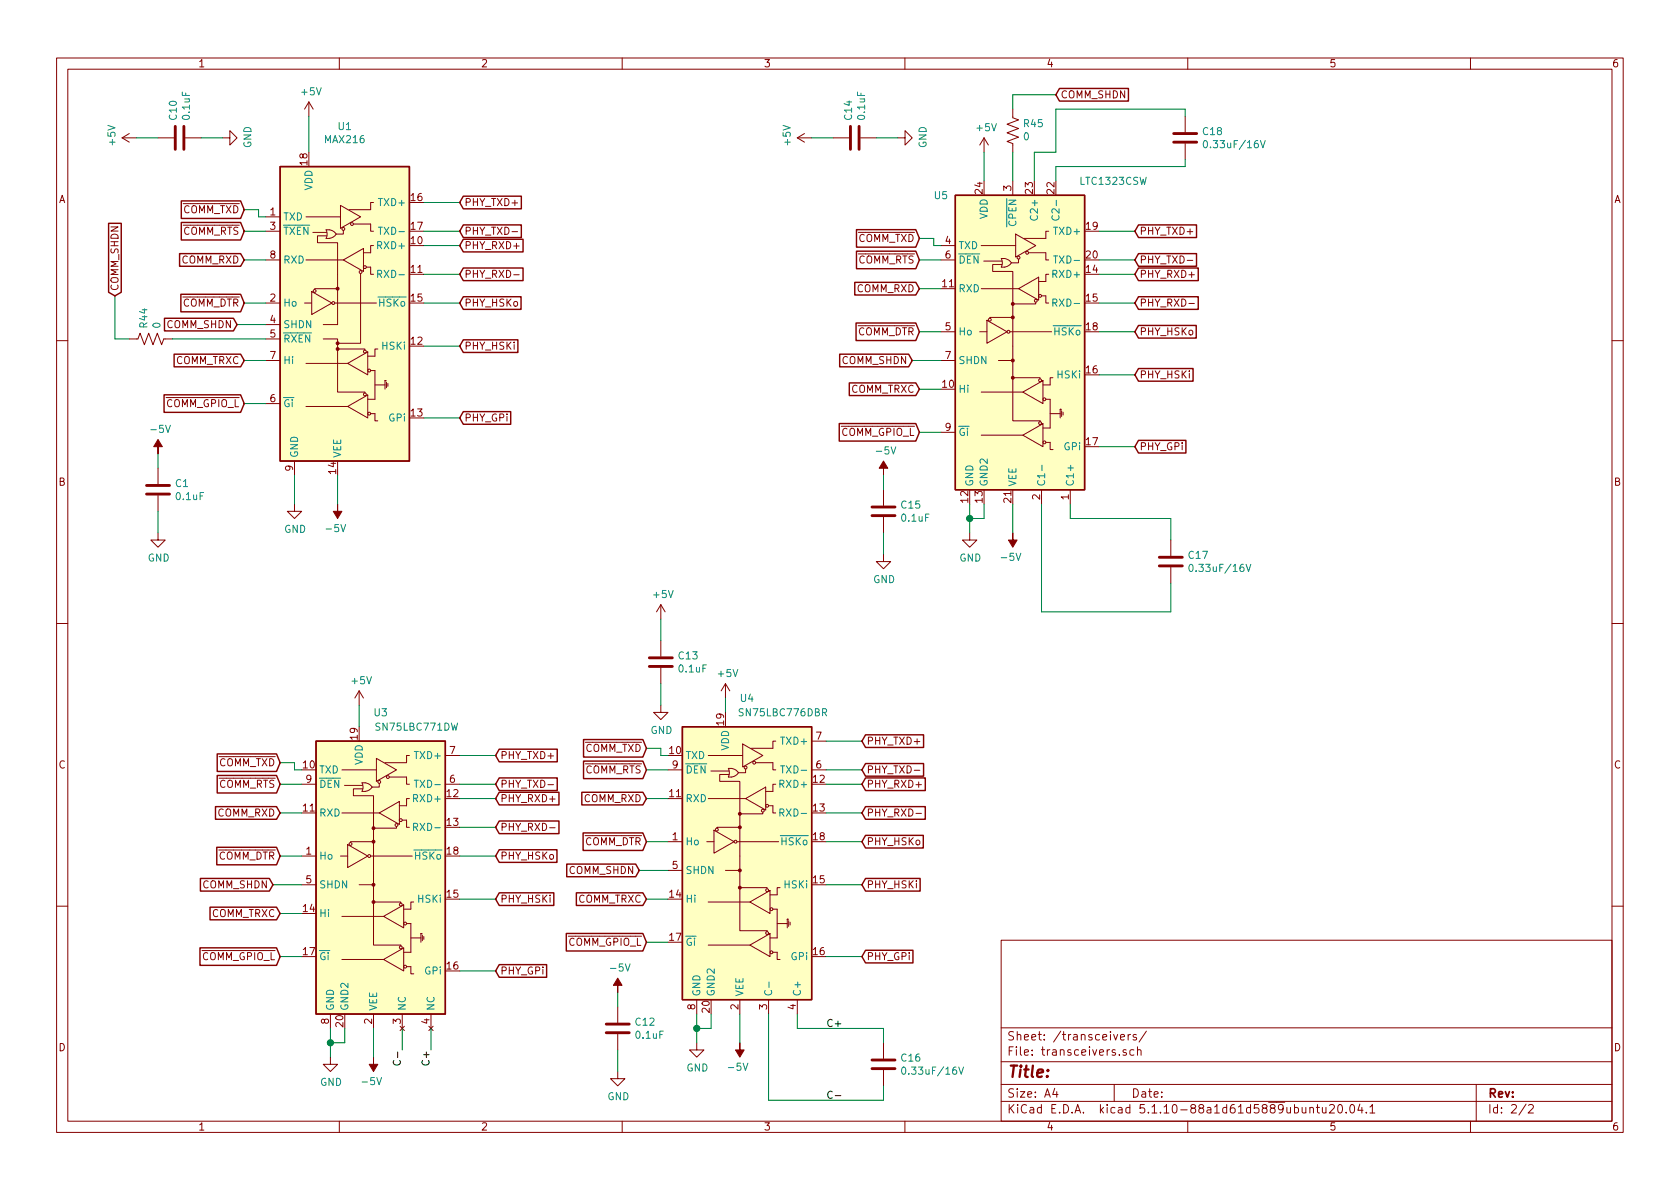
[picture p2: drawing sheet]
EESchema Schematic File Version 4
EELAYER 30 0
EELAYER END
$Descr A4 11693 8268
encoding utf-8
Sheet 2 2
Title ""
Date ""
Rev ""
Comp ""
Comment1 ""
Comment2 ""
Comment3 ""
Comment4 ""
$EndDescr
$Comp
L Josh_Lange:MAX216 U?
U 1 1
P 2350 2200
AR Path="/61866D96" Ref="U?"  Part="1" 
AR Path="/61841750/61866D96" Ref="U1"  Part="1" 
F 0 "U1" H 2400 3531 50  0000 C CNN
F 1 "MAX216" H 2400 3440 50  0000 C CNN
F 2 "Package_SO:SOIC-18W_7.5x11.6mm_P1.27mm" H 3550 1150 50  0001 C CNN
F 3 "https://datasheets.maximintegrated.com/en/ds/MAX216.pdf" H 2350 2300 50  0001 C CNN
F 4 "MAX216CWN+-ND" H 2350 2200 50  0001 C CNN "Digikey"
	1    2350 2200
	1    0    0    -1  
$EndComp
$Comp
L power:GND #PWR?
U 1 1
P 2300 7350
AR Path="/618901E7" Ref="#PWR?"  Part="1" 
AR Path="/61841750/618901E7" Ref="#PWR0133"  Part="1" 
F 0 "#PWR0133" H 2300 7100 50  0001 C CNN
F 1 "GND" H 2305 7177 50  0000 C CNN
F 2 "" H 2300 7350 50  0001 C CNN
F 3 "" H 2300 7350 50  0001 C CNN
	1    2300 7350
	1    0    0    -1  
$EndComp
Wire Wire Line
	2300 7350 2300 7250
$Comp
L power:+5V #PWR?
U 1 1
P 2500 4900
AR Path="/618901EE" Ref="#PWR?"  Part="1" 
AR Path="/61841750/618901EE" Ref="#PWR0134"  Part="1" 
F 0 "#PWR0134" H 2500 4750 50  0001 C CNN
F 1 "+5V" H 2515 5073 50  0000 C CNN
F 2 "" H 2500 4900 50  0001 C CNN
F 3 "" H 2500 4900 50  0001 C CNN
	1    2500 4900
	1    0    0    -1  
$EndComp
$Comp
L power:+5V #PWR?
U 1 1
P 5050 4850
AR Path="/618901F4" Ref="#PWR?"  Part="1" 
AR Path="/61841750/618901F4" Ref="#PWR0135"  Part="1" 
F 0 "#PWR0135" H 5050 4700 50  0001 C CNN
F 1 "+5V" H 5065 5023 50  0000 C CNN
F 2 "" H 5050 4850 50  0001 C CNN
F 3 "" H 5050 4850 50  0001 C CNN
	1    5050 4850
	1    0    0    -1  
$EndComp
Wire Wire Line
	5050 4850 5050 4950
Wire Wire Line
	2500 5050 2500 4900
$Comp
L Device:C C?
U 1 1
P 4600 4600
AR Path="/61890202" Ref="C?"  Part="1" 
AR Path="/61841750/61890202" Ref="C13"  Part="1" 
F 0 "C13" H 4715 4646 50  0000 L CNN
F 1 "0.1uF" H 4715 4555 50  0000 L CNN
F 2 "Capacitor_SMD:C_0603_1608Metric_Pad1.08x0.95mm_HandSolder" H 4638 4450 50  0001 C CNN
F 3 "~" H 4600 4600 50  0001 C CNN
F 4 "C14663" H 4600 4600 50  0001 C CNN "JLCPCB"
F 5 "1276-CL10B104KB8NNNLCT-ND" H 4600 4600 50  0001 C CNN "Digikey"
	1    4600 4600
	1    0    0    -1  
$EndComp
$Comp
L power:GND #PWR?
U 1 1
P 4600 4900
AR Path="/6189020E" Ref="#PWR?"  Part="1" 
AR Path="/61841750/6189020E" Ref="#PWR0137"  Part="1" 
F 0 "#PWR0137" H 4600 4650 50  0001 C CNN
F 1 "GND" H 4605 4727 50  0000 C CNN
F 2 "" H 4600 4900 50  0001 C CNN
F 3 "" H 4600 4900 50  0001 C CNN
	1    4600 4900
	1    0    0    -1  
$EndComp
$Comp
L power:+5V #PWR?
U 1 1
P 4600 4300
AR Path="/6189021A" Ref="#PWR?"  Part="1" 
AR Path="/61841750/6189021A" Ref="#PWR0139"  Part="1" 
F 0 "#PWR0139" H 4600 4150 50  0001 C CNN
F 1 "+5V" H 4615 4473 50  0000 C CNN
F 2 "" H 4600 4300 50  0001 C CNN
F 3 "" H 4600 4300 50  0001 C CNN
	1    4600 4300
	1    0    0    -1  
$EndComp
Wire Wire Line
	4600 4300 4600 4450
Wire Wire Line
	4600 4750 4600 4900
$Comp
L Josh_Lange:SN75LBC771DW U?
U 1 1
P 2600 6050
AR Path="/61890224" Ref="U?"  Part="1" 
AR Path="/61841750/61890224" Ref="U3"  Part="1" 
F 0 "U3" H 2650 7150 50  0000 C CNN
F 1 "SN75LBC771DW" H 2900 7050 50  0000 C CNN
F 2 "Package_SO:SOP-20_7.5x12.8mm_P1.27mm" H 3800 5000 50  0001 C CNN
F 3 "https://www.ti.com/lit/gpn/sn75lbc771" H 2600 6150 50  0001 C CNN
	1    2600 6050
	1    0    0    -1  
$EndComp
$Comp
L Josh_Lange:SN75LBC776DBR U?
U 1 1
P 5150 5950
AR Path="/6189022A" Ref="U?"  Part="1" 
AR Path="/61841750/6189022A" Ref="U4"  Part="1" 
F 0 "U4" H 5200 7050 50  0000 C CNN
F 1 "SN75LBC776DBR" H 5450 6950 50  0000 C CNN
F 2 "Package_SO:SSOP-20_5.3x7.2mm_P0.65mm" H 6350 4900 50  0001 C CNN
F 3 "https://www.ti.com/lit/gpn/sn75lbc776" H 5150 6050 50  0001 C CNN
	1    5150 5950
	1    0    0    -1  
$EndComp
Wire Wire Line
	2400 7150 2400 7250
Wire Wire Line
	2400 7250 2300 7250
Connection ~ 2300 7250
Wire Wire Line
	2300 7250 2300 7150
$Comp
L power:GND #PWR?
U 1 1
P 4850 7250
AR Path="/61890234" Ref="#PWR?"  Part="1" 
AR Path="/61841750/61890234" Ref="#PWR0140"  Part="1" 
F 0 "#PWR0140" H 4850 7000 50  0001 C CNN
F 1 "GND" H 4855 7077 50  0000 C CNN
F 2 "" H 4850 7250 50  0001 C CNN
F 3 "" H 4850 7250 50  0001 C CNN
	1    4850 7250
	1    0    0    -1  
$EndComp
Wire Wire Line
	4850 7250 4850 7150
Wire Wire Line
	4950 7050 4950 7150
Wire Wire Line
	4950 7150 4850 7150
Connection ~ 4850 7150
Wire Wire Line
	4850 7150 4850 7050
Wire Wire Line
	5750 5850 6000 5850
Wire Wire Line
	5750 6150 6000 6150
Wire Wire Line
	5750 5350 6000 5350
Wire Wire Line
	5750 5150 6000 5150
Wire Wire Line
	5750 6650 6000 6650
Wire Wire Line
	5750 5650 6000 5650
Wire Wire Line
	5750 5450 6000 5450
Wire Wire Line
	3200 5950 3450 5950
Wire Wire Line
	3200 6250 3450 6250
Wire Wire Line
	3200 5450 3450 5450
Wire Wire Line
	3200 5250 3450 5250
Wire Wire Line
	3200 6750 3450 6750
Wire Wire Line
	3200 5750 3450 5750
Wire Wire Line
	3200 5550 3450 5550
Wire Wire Line
	2100 5650 1950 5650
Wire Wire Line
	4650 5550 4500 5550
Wire Wire Line
	1950 6650 2100 6650
Wire Wire Line
	4500 6550 4650 6550
Wire Wire Line
	1950 5950 2100 5950
Wire Wire Line
	4500 5850 4650 5850
Wire Wire Line
	1950 6350 2100 6350
Wire Wire Line
	4500 6250 4650 6250
Wire Wire Line
	1900 6150 2100 6150
Wire Wire Line
	4650 6050 4450 6050
Wire Wire Line
	2100 5450 1950 5450
Wire Wire Line
	4650 5350 4500 5350
$Comp
L power:-5V #PWR?
U 1 1
P 2600 7350
AR Path="/61890277" Ref="#PWR?"  Part="1" 
AR Path="/61841750/61890277" Ref="#PWR0143"  Part="1" 
F 0 "#PWR0143" H 2600 7450 50  0001 C CNN
F 1 "-5V" H 2615 7523 50  0000 C CNN
F 2 "" H 2600 7350 50  0001 C CNN
F 3 "" H 2600 7350 50  0001 C CNN
	1    2600 7350
	-1   0    0    1   
$EndComp
Wire Wire Line
	2600 7350 2600 7150
$Comp
L power:-5V #PWR?
U 1 1
P 5150 7250
AR Path="/6189027E" Ref="#PWR?"  Part="1" 
AR Path="/61841750/6189027E" Ref="#PWR0144"  Part="1" 
F 0 "#PWR0144" H 5150 7350 50  0001 C CNN
F 1 "-5V" H 5165 7423 50  0000 C CNN
F 2 "" H 5150 7250 50  0001 C CNN
F 3 "" H 5150 7250 50  0001 C CNN
	1    5150 7250
	-1   0    0    1   
$EndComp
Wire Wire Line
	5150 7250 5150 7050
$Comp
L Josh_Lange:LTC1323CSW U?
U 1 1
P 7050 2400
AR Path="/618C548A" Ref="U?"  Part="1" 
AR Path="/61841750/618C548A" Ref="U5"  Part="1" 
F 0 "U5" H 6550 3450 50  0000 C CNN
F 1 "LTC1323CSW" H 7750 3550 50  0000 C CNN
F 2 "Package_SO:SOP-24_7.5x15.4mm_P1.27mm" H 8250 1350 50  0001 C CNN
F 3 "https://www.analog.com/media/en/technical-documentation/data-sheets/lt1323.pdf" H 7050 2500 50  0001 C CNN
	1    7050 2400
	1    0    0    -1  
$EndComp
Wire Wire Line
	6550 2000 6400 2000
Wire Wire Line
	6400 3000 6550 3000
Wire Wire Line
	6400 2300 6550 2300
Wire Wire Line
	6400 2700 6550 2700
Wire Wire Line
	6550 2500 6350 2500
Wire Wire Line
	6550 1800 6400 1800
Wire Wire Line
	7650 2300 7900 2300
Wire Wire Line
	7650 2600 7900 2600
Wire Wire Line
	7650 1800 7900 1800
Wire Wire Line
	7650 1600 7900 1600
Wire Wire Line
	7650 3100 7900 3100
Wire Wire Line
	7650 2100 7900 2100
Wire Wire Line
	7650 1900 7900 1900
$Comp
L power:+5V #PWR?
U 1 1
P 6850 1050
AR Path="/618C54AC" Ref="#PWR?"  Part="1" 
AR Path="/61841750/618C54AC" Ref="#PWR0146"  Part="1" 
F 0 "#PWR0146" H 6850 900 50  0001 C CNN
F 1 "+5V" H 6865 1223 50  0000 C CNN
F 2 "" H 6850 1050 50  0001 C CNN
F 3 "" H 6850 1050 50  0001 C CNN
	1    6850 1050
	1    0    0    -1  
$EndComp
$Comp
L power:GND #PWR?
U 1 1
P 6750 3700
AR Path="/618C54B2" Ref="#PWR?"  Part="1" 
AR Path="/61841750/618C54B2" Ref="#PWR0147"  Part="1" 
F 0 "#PWR0147" H 6750 3450 50  0001 C CNN
F 1 "GND" H 6755 3527 50  0000 C CNN
F 2 "" H 6750 3700 50  0001 C CNN
F 3 "" H 6750 3700 50  0001 C CNN
	1    6750 3700
	1    0    0    -1  
$EndComp
Wire Wire Line
	6750 3500 6750 3600
Wire Wire Line
	6850 3500 6850 3600
Wire Wire Line
	6850 3600 6750 3600
Connection ~ 6750 3600
Wire Wire Line
	6750 3600 6750 3700
Wire Wire Line
	6850 1250 6850 1050
$Comp
L power:-5V #PWR?
U 1 1
P 7050 3700
AR Path="/618C54BE" Ref="#PWR?"  Part="1" 
AR Path="/61841750/618C54BE" Ref="#PWR0148"  Part="1" 
F 0 "#PWR0148" H 7050 3800 50  0001 C CNN
F 1 "-5V" H 7065 3873 50  0000 C CNN
F 2 "" H 7050 3700 50  0001 C CNN
F 3 "" H 7050 3700 50  0001 C CNN
	1    7050 3700
	-1   0    0    1   
$EndComp
Wire Wire Line
	7050 3700 7050 3500
$Comp
L Device:C C?
U 1 1
P 1250 950
AR Path="/619D0166" Ref="C?"  Part="1" 
AR Path="/61841750/619D0166" Ref="C10"  Part="1" 
F 0 "C10" H 1365 996 50  0000 L CNN
F 1 "0.1uF" H 1365 905 50  0000 L CNN
F 2 "Capacitor_SMD:C_0603_1608Metric_Pad1.08x0.95mm_HandSolder" H 1288 800 50  0001 C CNN
F 3 "~" H 1250 950 50  0001 C CNN
F 4 "C14663" H 1250 950 50  0001 C CNN "JLCPCB"
F 5 "1276-CL10B104KB8NNNLCT-ND" H 1250 950 50  0001 C CNN "Digikey"
	1    1250 950 
	0    -1   -1   0   
$EndComp
$Comp
L power:GND #PWR?
U 1 1
P 1550 950
AR Path="/619D0528" Ref="#PWR?"  Part="1" 
AR Path="/61841750/619D0528" Ref="#PWR0149"  Part="1" 
F 0 "#PWR0149" H 1550 700 50  0001 C CNN
F 1 "GND" H 1555 777 50  0000 C CNN
F 2 "" H 1550 950 50  0001 C CNN
F 3 "" H 1550 950 50  0001 C CNN
	1    1550 950 
	0    -1   -1   0   
$EndComp
$Comp
L power:+5V #PWR?
U 1 1
P 950 950
AR Path="/619D0532" Ref="#PWR?"  Part="1" 
AR Path="/61841750/619D0532" Ref="#PWR0150"  Part="1" 
F 0 "#PWR0150" H 950 800 50  0001 C CNN
F 1 "+5V" H 965 1123 50  0000 C CNN
F 2 "" H 950 950 50  0001 C CNN
F 3 "" H 950 950 50  0001 C CNN
	1    950  950 
	0    -1   -1   0   
$EndComp
Wire Wire Line
	950  950  1100 950 
Wire Wire Line
	1400 950  1550 950 
$Comp
L Device:C C?
U 1 1
P 5950 950
AR Path="/619DEA36" Ref="C?"  Part="1" 
AR Path="/61841750/619DEA36" Ref="C14"  Part="1" 
F 0 "C14" H 6065 996 50  0000 L CNN
F 1 "0.1uF" H 6065 905 50  0000 L CNN
F 2 "Capacitor_SMD:C_0603_1608Metric_Pad1.08x0.95mm_HandSolder" H 5988 800 50  0001 C CNN
F 3 "~" H 5950 950 50  0001 C CNN
F 4 "C14663" H 5950 950 50  0001 C CNN "JLCPCB"
F 5 "1276-CL10B104KB8NNNLCT-ND" H 5950 950 50  0001 C CNN "Digikey"
	1    5950 950 
	0    -1   -1   0   
$EndComp
$Comp
L power:GND #PWR?
U 1 1
P 6250 950
AR Path="/619DEE26" Ref="#PWR?"  Part="1" 
AR Path="/61841750/619DEE26" Ref="#PWR0151"  Part="1" 
F 0 "#PWR0151" H 6250 700 50  0001 C CNN
F 1 "GND" H 6255 777 50  0000 C CNN
F 2 "" H 6250 950 50  0001 C CNN
F 3 "" H 6250 950 50  0001 C CNN
	1    6250 950 
	0    -1   -1   0   
$EndComp
$Comp
L power:+5V #PWR?
U 1 1
P 5650 950
AR Path="/619DEE30" Ref="#PWR?"  Part="1" 
AR Path="/61841750/619DEE30" Ref="#PWR0152"  Part="1" 
F 0 "#PWR0152" H 5650 800 50  0001 C CNN
F 1 "+5V" H 5665 1123 50  0000 C CNN
F 2 "" H 5650 950 50  0001 C CNN
F 3 "" H 5650 950 50  0001 C CNN
	1    5650 950 
	0    -1   -1   0   
$EndComp
Wire Wire Line
	5650 950  5800 950 
Wire Wire Line
	6100 950  6250 950 
$Comp
L power:-5V #PWR?
U 1 1
P 2350 3500
AR Path="/619E82AA" Ref="#PWR?"  Part="1" 
AR Path="/61841750/619E82AA" Ref="#PWR0153"  Part="1" 
F 0 "#PWR0153" H 2350 3600 50  0001 C CNN
F 1 "-5V" H 2365 3673 50  0000 C CNN
F 2 "" H 2350 3500 50  0001 C CNN
F 3 "" H 2350 3500 50  0001 C CNN
	1    2350 3500
	-1   0    0    1   
$EndComp
$Comp
L power:GND #PWR?
U 1 1
P 2050 3500
AR Path="/619E896B" Ref="#PWR?"  Part="1" 
AR Path="/61841750/619E896B" Ref="#PWR0154"  Part="1" 
F 0 "#PWR0154" H 2050 3250 50  0001 C CNN
F 1 "GND" H 2055 3327 50  0000 C CNN
F 2 "" H 2050 3500 50  0001 C CNN
F 3 "" H 2050 3500 50  0001 C CNN
	1    2050 3500
	1    0    0    -1  
$EndComp
Wire Wire Line
	2350 3500 2350 3300
Wire Wire Line
	2050 3300 2050 3500
$Comp
L Device:C C?
U 1 1
P 4300 7150
AR Path="/61A0736C" Ref="C?"  Part="1" 
AR Path="/61841750/61A0736C" Ref="C12"  Part="1" 
F 0 "C12" H 4415 7196 50  0000 L CNN
F 1 "0.1uF" H 4415 7105 50  0000 L CNN
F 2 "Capacitor_SMD:C_0603_1608Metric_Pad1.08x0.95mm_HandSolder" H 4338 7000 50  0001 C CNN
F 3 "~" H 4300 7150 50  0001 C CNN
F 4 "C14663" H 4300 7150 50  0001 C CNN "JLCPCB"
F 5 "1276-CL10B104KB8NNNLCT-ND" H 4300 7150 50  0001 C CNN "Digikey"
	1    4300 7150
	1    0    0    -1  
$EndComp
$Comp
L power:GND #PWR?
U 1 1
P 4300 7450
AR Path="/61A075FA" Ref="#PWR?"  Part="1" 
AR Path="/61841750/61A075FA" Ref="#PWR0157"  Part="1" 
F 0 "#PWR0157" H 4300 7200 50  0001 C CNN
F 1 "GND" H 4305 7277 50  0000 C CNN
F 2 "" H 4300 7450 50  0001 C CNN
F 3 "" H 4300 7450 50  0001 C CNN
	1    4300 7450
	1    0    0    -1  
$EndComp
Wire Wire Line
	4300 7450 4300 7300
Wire Wire Line
	4300 7000 4300 6900
$Comp
L power:-5V #PWR?
U 1 1
P 4300 6900
AR Path="/61A07606" Ref="#PWR?"  Part="1" 
AR Path="/61841750/61A07606" Ref="#PWR0158"  Part="1" 
F 0 "#PWR0158" H 4300 7000 50  0001 C CNN
F 1 "-5V" H 4315 7073 50  0000 C CNN
F 2 "" H 4300 6900 50  0001 C CNN
F 3 "" H 4300 6900 50  0001 C CNN
	1    4300 6900
	1    0    0    -1  
$EndComp
$Comp
L Device:C C?
U 1 1
P 1100 3400
AR Path="/61A14EE6" Ref="C?"  Part="1" 
AR Path="/61841750/61A14EE6" Ref="C1"  Part="1" 
F 0 "C1" H 1215 3446 50  0000 L CNN
F 1 "0.1uF" H 1215 3355 50  0000 L CNN
F 2 "Capacitor_SMD:C_0603_1608Metric_Pad1.08x0.95mm_HandSolder" H 1138 3250 50  0001 C CNN
F 3 "~" H 1100 3400 50  0001 C CNN
F 4 "C14663" H 1100 3400 50  0001 C CNN "JLCPCB"
F 5 "1276-CL10B104KB8NNNLCT-ND" H 1100 3400 50  0001 C CNN "Digikey"
	1    1100 3400
	1    0    0    -1  
$EndComp
$Comp
L power:GND #PWR?
U 1 1
P 1100 3700
AR Path="/61A15348" Ref="#PWR?"  Part="1" 
AR Path="/61841750/61A15348" Ref="#PWR0159"  Part="1" 
F 0 "#PWR0159" H 1100 3450 50  0001 C CNN
F 1 "GND" H 1105 3527 50  0000 C CNN
F 2 "" H 1100 3700 50  0001 C CNN
F 3 "" H 1100 3700 50  0001 C CNN
	1    1100 3700
	1    0    0    -1  
$EndComp
Wire Wire Line
	1100 3700 1100 3550
Wire Wire Line
	1100 3250 1100 3150
$Comp
L power:-5V #PWR?
U 1 1
P 1100 3150
AR Path="/61A15354" Ref="#PWR?"  Part="1" 
AR Path="/61841750/61A15354" Ref="#PWR0160"  Part="1" 
F 0 "#PWR0160" H 1100 3250 50  0001 C CNN
F 1 "-5V" H 1115 3323 50  0000 C CNN
F 2 "" H 1100 3150 50  0001 C CNN
F 3 "" H 1100 3150 50  0001 C CNN
	1    1100 3150
	1    0    0    -1  
$EndComp
$Comp
L Device:C C?
U 1 1
P 6150 3550
AR Path="/61A291DB" Ref="C?"  Part="1" 
AR Path="/61841750/61A291DB" Ref="C15"  Part="1" 
F 0 "C15" H 6265 3596 50  0000 L CNN
F 1 "0.1uF" H 6265 3505 50  0000 L CNN
F 2 "Capacitor_SMD:C_0603_1608Metric_Pad1.08x0.95mm_HandSolder" H 6188 3400 50  0001 C CNN
F 3 "~" H 6150 3550 50  0001 C CNN
F 4 "C14663" H 6150 3550 50  0001 C CNN "JLCPCB"
F 5 "1276-CL10B104KB8NNNLCT-ND" H 6150 3550 50  0001 C CNN "Digikey"
	1    6150 3550
	1    0    0    -1  
$EndComp
$Comp
L power:GND #PWR?
U 1 1
P 6150 3850
AR Path="/61A295A3" Ref="#PWR?"  Part="1" 
AR Path="/61841750/61A295A3" Ref="#PWR0161"  Part="1" 
F 0 "#PWR0161" H 6150 3600 50  0001 C CNN
F 1 "GND" H 6155 3677 50  0000 C CNN
F 2 "" H 6150 3850 50  0001 C CNN
F 3 "" H 6150 3850 50  0001 C CNN
	1    6150 3850
	1    0    0    -1  
$EndComp
Wire Wire Line
	6150 3850 6150 3700
Wire Wire Line
	6150 3400 6150 3300
$Comp
L power:-5V #PWR?
U 1 1
P 6150 3300
AR Path="/61A295AF" Ref="#PWR?"  Part="1" 
AR Path="/61841750/61A295AF" Ref="#PWR0162"  Part="1" 
F 0 "#PWR0162" H 6150 3400 50  0001 C CNN
F 1 "-5V" H 6165 3473 50  0000 C CNN
F 2 "" H 6150 3300 50  0001 C CNN
F 3 "" H 6150 3300 50  0001 C CNN
	1    6150 3300
	1    0    0    -1  
$EndComp
Wire Wire Line
	1850 1800 1700 1800
Wire Wire Line
	1700 2800 1850 2800
Wire Wire Line
	1700 2100 1850 2100
Wire Wire Line
	1700 2500 1850 2500
Wire Wire Line
	1850 1600 1700 1600
Wire Wire Line
	2950 2100 3200 2100
Wire Wire Line
	2950 2400 3200 2400
Wire Wire Line
	2950 1600 3200 1600
Wire Wire Line
	2950 1400 3200 1400
Wire Wire Line
	2950 2900 3200 2900
Wire Wire Line
	2950 1900 3200 1900
Wire Wire Line
	2950 1700 3200 1700
$Comp
L Device:R_US R?
U 1 1
P 1050 2350
AR Path="/61A64614" Ref="R?"  Part="1" 
AR Path="/61841750/61A64614" Ref="R44"  Part="1" 
F 0 "R44" H 982 2304 50  0000 R CNN
F 1 "0" H 982 2395 50  0000 R CNN
F 2 "Resistor_SMD:R_0603_1608Metric_Pad0.98x0.95mm_HandSolder" V 1090 2340 50  0001 C CNN
F 3 "~" H 1050 2350 50  0001 C CNN
F 4 "C21189" H 1050 2350 50  0001 C CNN "JLCPCB"
F 5 "RMCF0603ZT0R00CT-ND" H 1050 2350 50  0001 C CNN "Digikey"
	1    1050 2350
	0    1    1    0   
$EndComp
Wire Wire Line
	1850 2250 1650 2250
Wire Wire Line
	1200 2350 1850 2350
Wire Wire Line
	800  2050 800  2350
Wire Wire Line
	800  2350 900  2350
$Comp
L Device:R_US R?
U 1 1
P 7050 900
AR Path="/61A83574" Ref="R?"  Part="1" 
AR Path="/61841750/61A83574" Ref="R45"  Part="1" 
F 0 "R45" H 6982 854 50  0000 R CNN
F 1 "0" H 6982 945 50  0000 R CNN
F 2 "Resistor_SMD:R_0603_1608Metric_Pad0.98x0.95mm_HandSolder" V 7090 890 50  0001 C CNN
F 3 "~" H 7050 900 50  0001 C CNN
F 4 "C21189" H 7050 900 50  0001 C CNN "JLCPCB"
F 5 "RMCF0603ZT0R00CT-ND" H 7050 900 50  0001 C CNN "Digikey"
	1    7050 900 
	-1   0    0    1   
$EndComp
Wire Wire Line
	7350 650  7050 650 
Wire Wire Line
	7050 650  7050 750 
Wire Wire Line
	7050 1050 7050 1250
$Comp
L Device:C C?
U 1 1
P 8250 950
AR Path="/61A9D7A3" Ref="C?"  Part="1" 
AR Path="/61841750/61A9D7A3" Ref="C18"  Part="1" 
F 0 "C18" H 8365 996 50  0000 L CNN
F 1 "0.33uF/16V" H 8365 905 50  0000 L CNN
F 2 "Capacitor_SMD:C_0805_2012Metric_Pad1.18x1.45mm_HandSolder" H 8288 800 50  0001 C CNN
F 3 "~" H 8250 950 50  0001 C CNN
F 4 "C1740" H 8250 950 50  0001 C CNN "JLCPCB"
F 5 "1276-2959-1-ND" H 8250 950 50  0001 C CNN "Digikey"
	1    8250 950 
	1    0    0    -1  
$EndComp
Wire Wire Line
	7200 1250 7200 1050
Wire Wire Line
	8250 750  8250 800 
Wire Wire Line
	8250 1100 8250 1150
Wire Wire Line
	8250 1150 7350 1150
Wire Wire Line
	7350 1150 7350 1250
$Comp
L Device:C C?
U 1 1
P 8150 3900
AR Path="/61AB4257" Ref="C?"  Part="1" 
AR Path="/61841750/61AB4257" Ref="C17"  Part="1" 
F 0 "C17" H 8265 3946 50  0000 L CNN
F 1 "0.33uF/16V" H 8265 3855 50  0000 L CNN
F 2 "Capacitor_SMD:C_0805_2012Metric_Pad1.18x1.45mm_HandSolder" H 8188 3750 50  0001 C CNN
F 3 "~" H 8150 3900 50  0001 C CNN
F 4 "C1740" H 8150 3900 50  0001 C CNN "JLCPCB"
F 5 "1276-2959-1-ND" H 8150 3900 50  0001 C CNN "Digikey"
	1    8150 3900
	1    0    0    -1  
$EndComp
Wire Wire Line
	8150 3750 8150 3600
Wire Wire Line
	8150 3600 7450 3600
Wire Wire Line
	7450 3600 7450 3500
Wire Wire Line
	7250 3500 7250 4250
Wire Wire Line
	7250 4250 8150 4250
Wire Wire Line
	8150 4250 8150 4050
$Comp
L Device:C C?
U 1 1
P 6150 7400
AR Path="/61AC5AC1" Ref="C?"  Part="1" 
AR Path="/61841750/61AC5AC1" Ref="C16"  Part="1" 
F 0 "C16" H 6265 7446 50  0000 L CNN
F 1 "0.33uF/16V" H 6265 7355 50  0000 L CNN
F 2 "Capacitor_SMD:C_0805_2012Metric_Pad1.18x1.45mm_HandSolder" H 6188 7250 50  0001 C CNN
F 3 "~" H 6150 7400 50  0001 C CNN
F 4 "C1740" H 6150 7400 50  0001 C CNN "JLCPCB"
F 5 "1276-2959-1-ND" H 6150 7400 50  0001 C CNN "Digikey"
	1    6150 7400
	1    0    0    -1  
$EndComp
Wire Wire Line
	6150 7250 6150 7150
Wire Wire Line
	6150 7150 5550 7150
Wire Wire Line
	5550 7150 5550 7050
Wire Wire Line
	5350 7050 5350 7650
Wire Wire Line
	5350 7650 6150 7650
Wire Wire Line
	6150 7650 6150 7550
Wire Wire Line
	3000 7150 3000 7300
Wire Wire Line
	2800 7150 2800 7300
Text Label 5750 7150 0    50   ~ 0
C+
Text Label 5750 7650 0    50   ~ 0
C-
Text Label 3000 7300 3    50   ~ 0
C+
Text Label 2800 7300 3    50   ~ 0
C-
Wire Wire Line
	7200 1050 7350 1050
Wire Wire Line
	7350 1050 7350 750 
Wire Wire Line
	7350 750  8250 750 
Text GLabel 7900 1600 2    50   Input ~ 0
PHY_TXD+
Text GLabel 7900 1800 2    50   Input ~ 0
PHY_TXD-
Text GLabel 7900 1900 2    50   Input ~ 0
PHY_RXD+
Text GLabel 7900 2100 2    50   Input ~ 0
PHY_RXD-
Text GLabel 7900 2300 2    50   Input ~ 0
PHY_HSKo
Text GLabel 7900 2600 2    50   Input ~ 0
PHY_HSKi
Text GLabel 7900 3100 2    50   Input ~ 0
PHY_GPi
Text GLabel 6400 1650 0    50   Input ~ 0
~COMM_TXD
Text GLabel 6400 1800 0    50   Input ~ 0
~COMM_RTS
Text GLabel 6400 2000 0    50   Input ~ 0
COMM_RXD
Text GLabel 6400 2300 0    50   Input ~ 0
~COMM_DTR
Text GLabel 6350 2500 0    50   Input ~ 0
COMM_SHDN
Text GLabel 6400 2700 0    50   Input ~ 0
COMM_TRXC
Text GLabel 6400 3000 0    50   Input ~ 0
~COMM_GPIO_L
Text GLabel 7350 650  2    50   Input ~ 0
COMM_SHDN
Text GLabel 3200 1400 2    50   Input ~ 0
PHY_TXD+
Text GLabel 3200 1600 2    50   Input ~ 0
PHY_TXD-
Text GLabel 3200 1700 2    50   Input ~ 0
PHY_RXD+
Text GLabel 3200 1900 2    50   Input ~ 0
PHY_RXD-
Text GLabel 3200 2100 2    50   Input ~ 0
PHY_HSKo
Text GLabel 3200 2400 2    50   Input ~ 0
PHY_HSKi
Text GLabel 3200 2900 2    50   Input ~ 0
PHY_GPi
Text GLabel 1700 1450 0    50   Input ~ 0
~COMM_TXD
Text GLabel 1700 1600 0    50   Input ~ 0
~COMM_RTS
Text GLabel 1700 1800 0    50   Input ~ 0
COMM_RXD
Text GLabel 1700 2100 0    50   Input ~ 0
~COMM_DTR
Text GLabel 1650 2250 0    50   Input ~ 0
COMM_SHDN
Text GLabel 1700 2500 0    50   Input ~ 0
COMM_TRXC
Text GLabel 1700 2800 0    50   Input ~ 0
~COMM_GPIO_L
Wire Wire Line
	6550 1700 6500 1700
Wire Wire Line
	6500 1700 6500 1650
Wire Wire Line
	6500 1650 6400 1650
Wire Wire Line
	1700 1450 1800 1450
Wire Wire Line
	1800 1450 1800 1500
Wire Wire Line
	1800 1500 1850 1500
Wire Wire Line
	2100 5350 2050 5350
Wire Wire Line
	2050 5350 2050 5300
Wire Wire Line
	2050 5300 1950 5300
Wire Wire Line
	4500 5200 4600 5200
Wire Wire Line
	4600 5200 4600 5250
Wire Wire Line
	4600 5250 4650 5250
Text GLabel 6000 5150 2    50   Input ~ 0
PHY_TXD+
Text GLabel 6000 5350 2    50   Input ~ 0
PHY_TXD-
Text GLabel 6000 5450 2    50   Input ~ 0
PHY_RXD+
Text GLabel 6000 5650 2    50   Input ~ 0
PHY_RXD-
Text GLabel 6000 5850 2    50   Input ~ 0
PHY_HSKo
Text GLabel 6000 6150 2    50   Input ~ 0
PHY_HSKi
Text GLabel 6000 6650 2    50   Input ~ 0
PHY_GPi
Text GLabel 4500 6550 0    50   Input ~ 0
~COMM_GPIO_L
Text GLabel 4500 6250 0    50   Input ~ 0
COMM_TRXC
Text GLabel 4450 6050 0    50   Input ~ 0
COMM_SHDN
Text GLabel 4500 5850 0    50   Input ~ 0
~COMM_DTR
Text GLabel 4500 5550 0    50   Input ~ 0
COMM_RXD
Text GLabel 4500 5350 0    50   Input ~ 0
~COMM_RTS
Text GLabel 4500 5200 0    50   Input ~ 0
~COMM_TXD
Text GLabel 3450 5250 2    50   Input ~ 0
PHY_TXD+
Text GLabel 3450 5450 2    50   Input ~ 0
PHY_TXD-
Text GLabel 3450 5550 2    50   Input ~ 0
PHY_RXD+
Text GLabel 3450 5750 2    50   Input ~ 0
PHY_RXD-
Text GLabel 3450 5950 2    50   Input ~ 0
PHY_HSKo
Text GLabel 3450 6250 2    50   Input ~ 0
PHY_HSKi
Text GLabel 3450 6750 2    50   Input ~ 0
PHY_GPi
Text GLabel 1950 5300 0    50   Input ~ 0
~COMM_TXD
Text GLabel 1950 5450 0    50   Input ~ 0
~COMM_RTS
Text GLabel 1950 5650 0    50   Input ~ 0
COMM_RXD
Text GLabel 1950 5950 0    50   Input ~ 0
~COMM_DTR
Text GLabel 1900 6150 0    50   Input ~ 0
COMM_SHDN
Text GLabel 1950 6350 0    50   Input ~ 0
COMM_TRXC
Text GLabel 1950 6650 0    50   Input ~ 0
~COMM_GPIO_L
Text GLabel 800  2050 1    50   Input ~ 0
COMM_SHDN
$Comp
L power:+5V #PWR?
U 1 1
P 2150 800
AR Path="/61DB8024" Ref="#PWR?"  Part="1" 
AR Path="/61841750/61DB8024" Ref="#PWR0136"  Part="1" 
F 0 "#PWR0136" H 2150 650 50  0001 C CNN
F 1 "+5V" H 2165 973 50  0000 C CNN
F 2 "" H 2150 800 50  0001 C CNN
F 3 "" H 2150 800 50  0001 C CNN
	1    2150 800 
	1    0    0    -1  
$EndComp
Wire Wire Line
	2150 800  2150 1050
$EndSCHEMATC
